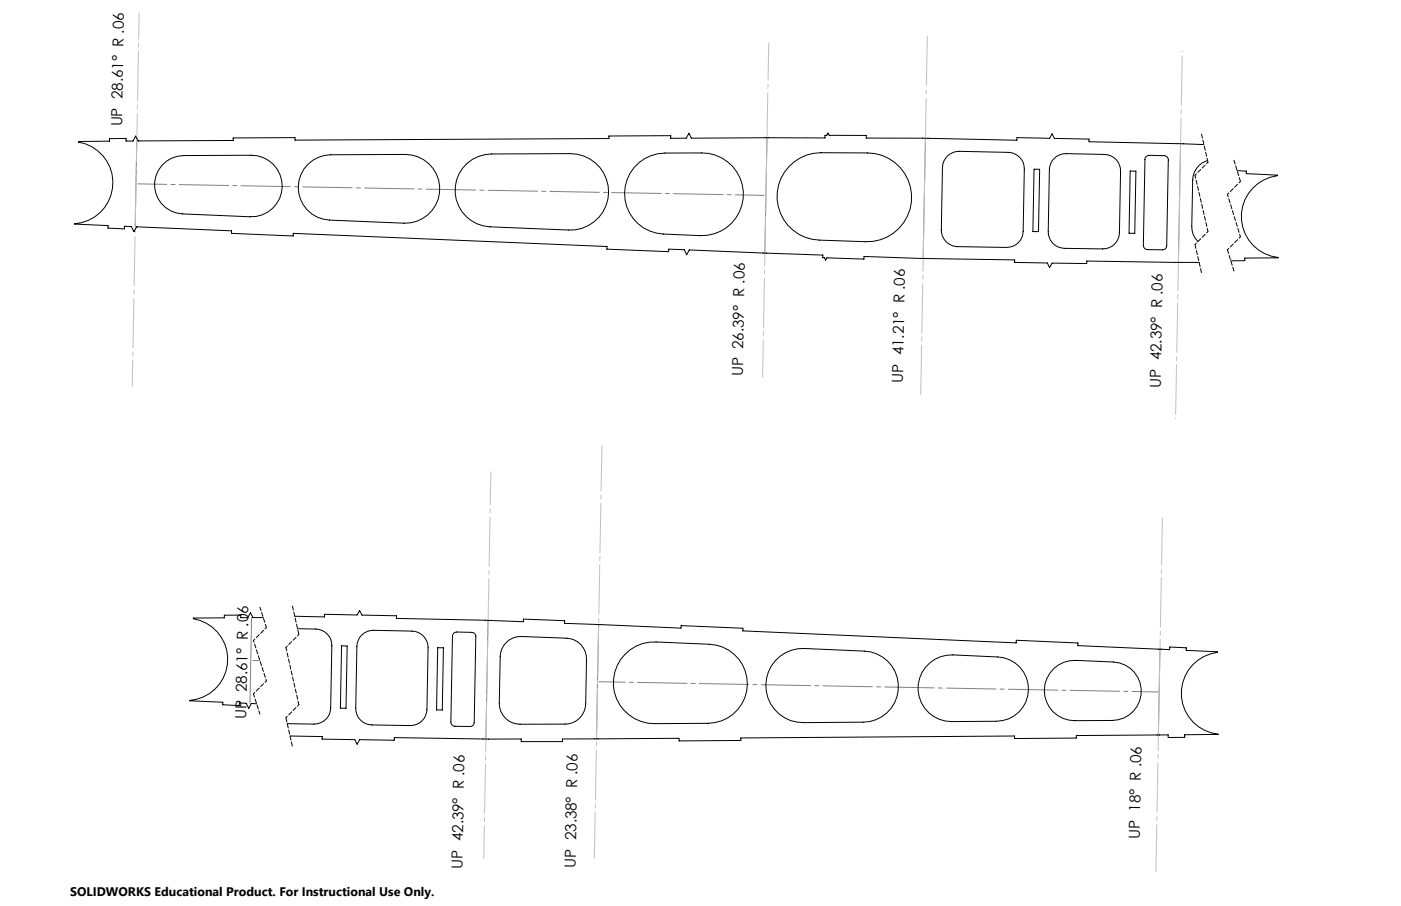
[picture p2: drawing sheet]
<svg xmlns="http://www.w3.org/2000/svg" width="432mm" height="279mm" viewBox="0 0 432 279" stroke-linecap="round" stroke-linejoin="round" font-family="sans-serif">
<path d="M370.3 41.4l2 8.6M368.3 75.4l2 8.7" fill="none" stroke="#000" stroke-width=".31" stroke-dasharray="1.3 .6"/>
<path d="M372.3 50l-4 4M382.3 55.9l-4 4M372.3 71.4l-4 4M382.3 73l-4 4M82.1 193.5l-4 4M92.1 195.7l-4 4M82.1 210l-4 4M92.1 217.3l-4 4" fill="none" stroke="#000" stroke-width=".31" stroke-dasharray="1.3 .6" stroke-dashoffset=".7"/>
<path d="M368.3 54l4 17.4" fill="none" stroke="#000" stroke-width=".31" stroke-dasharray="1.3 .6" stroke-dashoffset=".3"/>
<path d="M380.3 49.4l2 6.5M378.3 77l2 6.6" fill="none" stroke="#000" stroke-width=".31" stroke-dasharray="1.3 .6" stroke-dashoffset=".1"/>
<path d="M378.3 59.9l4 13.1" fill="none" stroke="#000" stroke-width=".31" stroke-dasharray="1.3 .6" stroke-dashoffset=".5"/>
<path d="M80.1 187.3l2 6.2M88.1 199.7l4 17.6M78.1 214l2 6.2" fill="none" stroke="#000" stroke-width=".31" stroke-dasharray="1.3 .6" stroke-dashoffset=".2"/>
<path d="M78.1 197.5l4 12.5" fill="none" stroke="#000" stroke-width=".31" stroke-dasharray="1.3 .6" stroke-dashoffset=".8"/>
<path d="M90.1 186.8l2 8.9M88.1 221.3l2 8.9" fill="none" stroke="#000" stroke-width=".31" stroke-dasharray="1.3 .6" stroke-dashoffset="-.1"/>
<path d="M235.5 60.2l-193-3.5" fill="none" stroke="#808080" stroke-width=".31" stroke-dasharray="15.2 1.3 1.3 1.3" stroke-dashoffset="6.4"/>
<path d="M80.1 203.7h-2.2" fill="none" stroke="#808080" stroke-width=".31" stroke-dasharray="15.2 1.3 1.3 1.3"/>
<path d="M356.9 213.4l-172.2-3.2" fill="none" stroke="#808080" stroke-width=".31" stroke-dasharray="15.2 1.3 1.3 1.3" stroke-dashoffset="7.2"/>
<path d="M42.2 43.5l-.5 26.4M236.4 42.5l-.7 35.6M285.2 42.7l-.7 37M363.9 44.3l-.7 36.6M77.5 190.5l-.5 26.4M150.4 191.3l-.6 36.6M184.5 192.6l-.7 35.3M357.5 200.2l-.5 26.5" fill="none" stroke="#808080" stroke-width=".31"/>
<path d="M364.4 15.8l-2.1 113.4" fill="none" stroke="#c0c0c0" stroke-width=".31" stroke-dasharray="15.2 1.3 1.3 1.3" stroke-dashoffset="-1.5"/>
<path d="M285.8 10.3l-2 112.3" fill="none" stroke="#c0c0c0" stroke-width=".31" stroke-dasharray="15.2 1.3 1.3 1.3" stroke-dashoffset="-.9"/>
<path d="M236.9 13.2l-1.9 103.2" fill="none" stroke="#c0c0c0" stroke-width=".31" stroke-dasharray="15.2 1.3 1.3 1.3" stroke-dashoffset="3.7"/>
<path d="M42.9 4l-2.1 115.1" fill="none" stroke="#c0c0c0" stroke-width=".31" stroke-dasharray="15.2 1.3 1.3 1.3" stroke-dashoffset="7.2"/>
<path d="M358.3 159.7l-2 109.1" fill="none" stroke="#c0c0c0" stroke-width=".31" stroke-dasharray="15.2 1.3 1.3 1.3" stroke-dashoffset=".7"/>
<path d="M185.5 137.2l-2.3 127.4" fill="none" stroke="#c0c0c0" stroke-width=".31" stroke-dasharray="15.2 1.3 1.3 1.3" stroke-dashoffset="1.1"/>
<path d="M151.3 145.5l-2.2 119.3" fill="none" stroke="#c0c0c0" stroke-width=".31" stroke-dasharray="15.2 1.3 1.3 1.3" stroke-dashoffset="5.1"/>
<g fill="none" stroke="#000" stroke-width=".31">
<path d="M50 50.9a9.1 9.1 0 0 1 6.6-2.9l20.8-.1a9.5 9.5 0 0 1 9.6 9.6 9.5 9.5 0 0 1-9.9 9.4l-20.8-.9a9 9 0 0 1-8-5.6 9 9 0 0 1 1.7-9.5zM94.9 50.7a10 10 0 0 1 7.1-3l22.9-.1a10.6 10.6 0 0 1 10.6 10.8 10.6 10.6 0 0 1-11 10.4l-22.9-.9a10.1 10.1 0 0 1-9-6.5 10.1 10.1 0 0 1 2.3-10.7zM144 50.4a11.6 11.6 0 0 1 7.4-2.9l24.3-.1a11.8 11.8 0 0 1 11.9 12 11.8 11.8 0 0 1-12.3 11.5l-24.3-.9a11.3 11.3 0 0 1-10.1-7.5 11.3 11.3 0 0 1 3.1-12.1zM195.5 51.6a12.5 12.5 0 0 1 9.4-4.4h11.4a12.8 12.8 0 0 1 12.8 13 12.8 12.8 0 0 1-13.3 12.5l-11.3-.5a12.5 12.5 0 0 1-10.9-7.5 12.5 12.5 0 0 1 1.9-13.1zM243.2 51.4a13.5 13.5 0 0 1 9.8-4.3l14.3 .1a13.7 13.7 0 0 1 13.7 13.9 13.7 13.7 0 0 1-14.2 13.4l-14.3-.5a13.5 13.5 0 0 1-12-8.3 13.5 13.5 0 0 1 2.7-14.3zM292 48.1a5.3 5.3 0 0 1 3.7-1.4l15.1 .3a5.1 5.1 0 0 1 4.9 5.2l-.4 19.1a5.1 5.1 0 0 1-5.1 5l-15.1-.2a5.1 5.1 0 0 1-5-5.2l.4-19.3a5.1 5.1 0 0 1 1.5-3.5zM318.7 52.2h1.7l-.3 19.2h-1.8zM325 48.8a5.1 5.1 0 0 1 3.6-1.4l11.8 .2a5.1 5.1 0 0 1 5 5.2l-.4 19a5.1 5.1 0 0 1-5.1 5l-11.9-.2a5.1 5.1 0 0 1-4.9-5.2l.3-19a5.1 5.1 0 0 1 1.6-3.6zM348.3 52.7l1.8 .1-.4 19.2-1.7-.1zM353.3 48.3l.9-.4 4.6 .1a1.27 1.27 0 0 1 1.3 1.3l-.5 26.5a1.26 1.26 0 0 1-1.3 1.2h-4.6a1.27 1.27 0 0 1-1.3-1.3l.5-26.5zM371 44.6l-35.4-.9v-.8l-10.6-.2-.7-1.4-.8 1.4-10.1-.3v.9l-29.1-.7h-17.3v-.8l-11.4-.1-.4-.7-.4 .7h-.5v.8l-41.2 .1-.8-1.5-.8 1.5-4.8 .1v-.9l-19 .1v.8l-96.8 .5v-.8l-19 .1v.8l-29.3 .2-.8-1.5-.8 1.5h-2.2v-.8l-5 .1v.7l-9.6 .1v.2a12.8 12.8 0 0 1 10.6 13.2 12.8 12.8 0 0 1-11.8 12.1l10.3 .5v.7l5 .3 .1-.8 2.1 .1 .8 1.5 1-1.4 29.1 1.2-.1 .8 19 .8 .1-.8 96.7 4-.1 .8 19.1 .8v-.8l4.8 .2 .7 1.6 .8-1.5 41.2 1.6v.8h.5l.4 .7 .3-.7 11.5 .4v-.8l17.4 .6 29 .5v.7l10.1 .2 .7 1.4 .8-1.4 10.6 .2 .1-.8 34.6 .4M372.2 49.6a6.2 6.2 0 0 0-4.6 5.9l-.3 14.4a6.3 6.3 0 0 0 1.9 4.6"/>
<path d="M381.3 52.6l2.8 .2v.8l9.6 .4v.2a12.8 12.8 0 0 0-11.1 12.7 12.8 12.8 0 0 0 11.3 12.6l-10.3 .1v.8h-4.3M81.1 190.5h-3.1l-.8-1.5-.8 1.5h-2.2v-.8h-5.1v.8l-9.5 .1v.2a12.8 12.8 0 0 1 10.5 13.2 12.8 12.8 0 0 1-11.7 12.1l10.3 .5v.7l5 .3 .1-.8 2.1 .1 .8 1.5 .8-1.4h1.6M90.8 190l9.2 .3v-.9l10.1 .3 .7-1.4 .7 1.4 10.7 .2v.8l39.1 1v-.8l12.7 .5v.8l35.9 1.5v-.8l19.1 .8v.9l84.2 3.7v-.9l19 .9v.8l24.9 1.1 3.4 .1v-.8l5.1 .3v.8l9.6 .4v.2a12.7 12.7 0 0 0-11.1 12.7 12.7 12.7 0 0 0 11.3 12.6l-10.3 .1v.8h-5.1v-.8l-28.3 .2v.8l-19 .2v-.8l-84.4 .6 .1 .8-19.1 .1v-.8l-35.9 .2v.8h-12.7v-.8l-39.2-.4v.8l-10.7-.2-.7 1.4-.7-1.4-10.1-.2v-.7l-9.9-.2M91.7 193.9l5.6 .1a5.1 5.1 0 0 1 5 5.2l-.4 19.1a5.1 5.1 0 0 1-5.1 5l-8.3-.1M105.3 199.2h1.7l-.4 19.2h-1.7zM111.5 195.8a5.1 5.1 0 0 1 3.7-1.4l11.8 .2a5.1 5.1 0 0 1 4.9 5.2l-.3 19a5.1 5.1 0 0 1-5.2 5l-11.8-.2a5.1 5.1 0 0 1-5-5.2l.4-19a5.1 5.1 0 0 1 1.5-3.6zM134.9 199.7l1.8 .1-.4 19.2-1.8-.1zM139.8 195.3l1-.4 4.6 .1a1.27 1.27 0 0 1 1.2 1.3l-.4 26.5a1.26 1.26 0 0 1-1.3 1.2h-4.7a1.27 1.27 0 0 1-1.2-1.3l.5-26.5zM156.1 198a6.3 6.3 0 0 1 4.7-1.7l13.9 .5a6.3 6.3 0 0 1 6.1 6.5l-.3 13.8a6.3 6.3 0 0 1-6.3 6.2h-13.9a6.4 6.4 0 0 1-6.4-6.4l.3-14.4a6.3 6.3 0 0 1 1.9-4.5zM192.7 201.8a12.2 12.2 0 0 1 9.5-3.8l16.5 .7a12.2 12.2 0 0 1 11.6 12.4 12.2 12.2 0 0 1-12.1 12l-16.4 .1a12.6 12.6 0 0 1-11.8-7.7 12.6 12.6 0 0 1 2.7-13.7zM238.9 203.8a11.3 11.3 0 0 1 9.1-3.8l18.4 .8a11 11 0 0 1 10.5 11.2 11 11 0 0 1-10.9 10.7l-18.5 .1a11.4 11.4 0 0 1-10.5-6.7 11.4 11.4 0 0 1 1.9-12.3zM286.6 204.4a10.3 10.3 0 0 1 7.1-2.4l13.8 .6a9.9 9.9 0 0 1 9.5 10.1 9.9 9.9 0 0 1-9.9 9.7l-13.8 .1a10.3 10.3 0 0 1-9.7-6.7 10.3 10.3 0 0 1 3-11.4z"/>
<path d="M324.8 206.2a9.3 9.3 0 0 1 6.8-2.5l11.5 .5a9 9 0 0 1 8.6 9.1 9 9 0 0 1-8.9 8.9l-11.5 .1a9.3 9.3 0 0 1-8.8-5.9 9.3 9.3 0 0 1 2.3-10.2z"/>
</g>
<g font-size="4.7">
<text x="37.6" y="39" transform="rotate(-89 37.6 39)">UP 28.61° R .06</text>
<text x="228.9" y="116.1" transform="rotate(-89 228.9 116.1)">UP 26.39° R .06</text>
<text x="278.3" y="118" transform="rotate(-89 278.3 118)">UP 41.21° R .06</text>
<text x="357.7" y="119.5" transform="rotate(-89 357.7 119.5)">UP 42.39° R .06</text>
<text x="75.9" y="221.9" transform="rotate(-89 75.9 221.9)">UP 28.61° R .06</text>
<text x="351.3" y="258.8" transform="rotate(-89 351.3 258.8)">UP 18° R .06</text>
<text x="142.5" y="267.8" transform="rotate(-89 142.5 267.8)">UP 42.39° R .06</text>
<text x="177.4" y="267.5" transform="rotate(-89 177.4 267.5)">UP 23.38° R .06</text>
</g>
<text font-size="3.8" x="21.6" y="276.3">SOLIDWORKS Educational Product. For Instructional Use Only.</text>
</svg>
